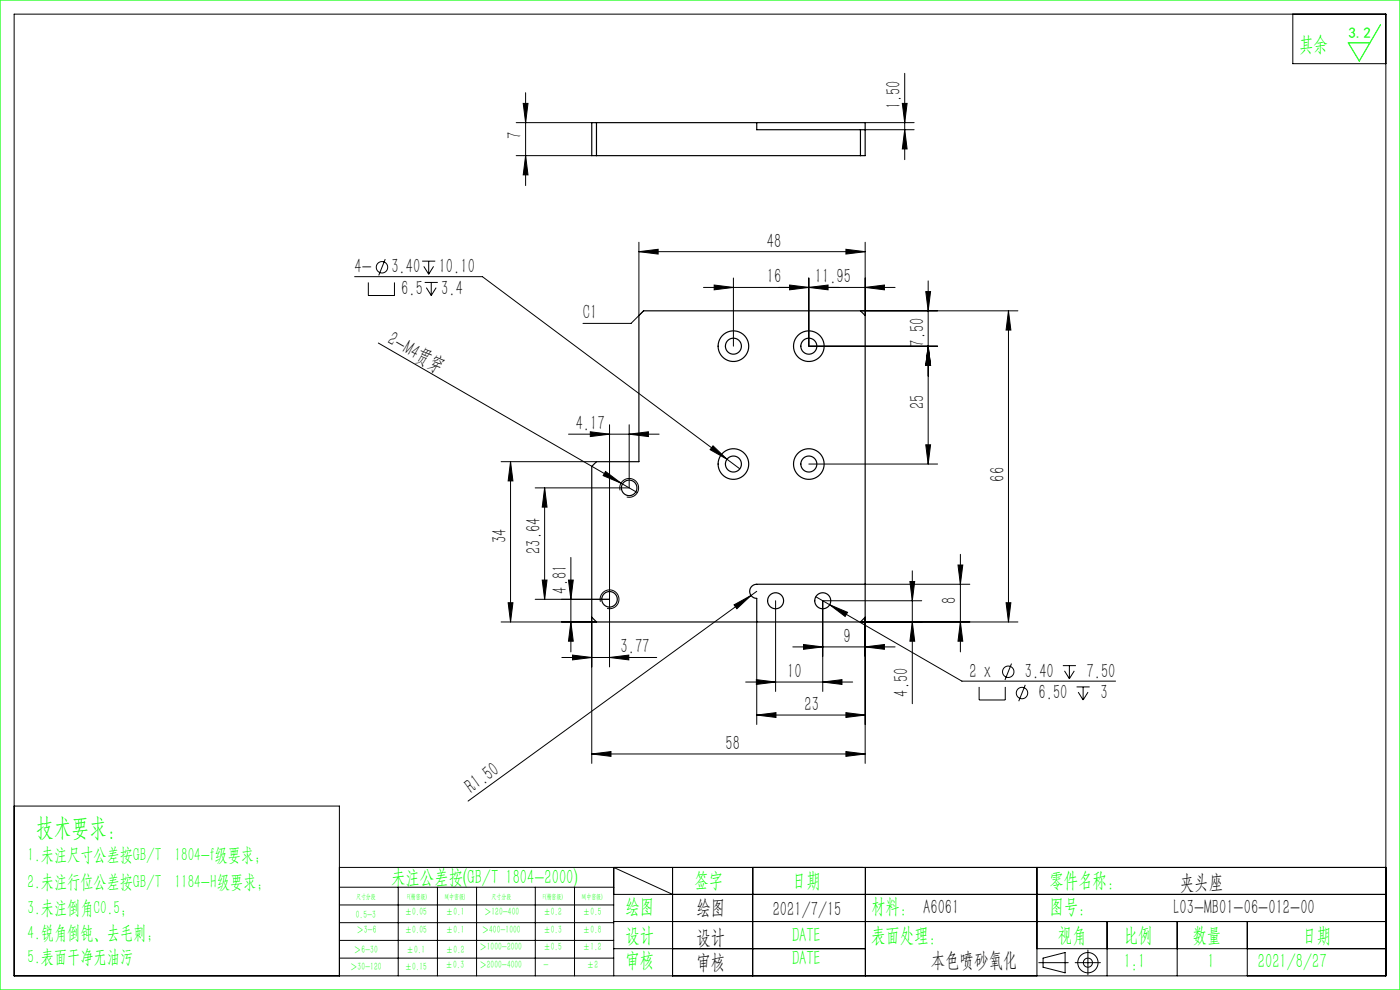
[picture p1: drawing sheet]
<svg xmlns="http://www.w3.org/2000/svg" width="297mm" height="210mm" viewBox="0 0 297 210" stroke-linecap="round" stroke-linejoin="round" font-family="sans-serif">
<g fill="none" stroke="#000" stroke-width=".21">
<path d="M3 3h291v204h-291zM111.5 19.7v19.7M191.9 15.6v18.3M274.3 3v10.5h19.7M109.5 26h16M109.5 33h16M111 21.9h1l-.5 4.1zM111.5 33l.5 4.1h-1zM183.5 26h10.4M183.5 27.5h10.4M191.4 21.9h1l-.5 4.1zM191.9 27.5l.5 4.1h-1z"/>
<path d="M75.2 58.7h27.1l51.9 38.7M78.1 59.9v2.8h5.6v-2.8M81.7 55l-1.4 3.4M89.6 55.4h2.7M89.9 56.5l1 1.7M90.1 59.9h2.8M90.9 55.4v2.8M91.5 59.9v2.8M92 56.5l-1.1 1.7M135.5 53.4l4.1-.5v1zM135.5 51.4v15.5M135.5 53.4h48"/>
<path d="M155.6 59v14.4M171.6 59v14.4h27.3M179.5 52.9l4 .5-4 .5zM183.5 51.4v15.5M196.9 59.6v38.8M80.3 72.8l51.4 29.7M90.4 61l1.1 1.7M92.5 61l-1 1.7M136.5 65.9l-2.6 2.7h-10.2M149.2 61h40.7M151.5 60.5l4.1 .5-4.1 .5zM167.5 60.5l4.1 .5-4.1 .5z"/>
<path d="M171.6 61l4.1-.5v1zM182.5 65.9h33.4M183.5 61l4.1-.5v1zM196.4 61.9h1l-.5 4zM196.9 73.4l.5 4.1h-1zM213.9 65.9l.5 4.1h-1zM213.9 65.9v66M106.3 97.9h20.2M108.3 97.9l.5 4.1h-1zM108.3 97.9v34M120.6 92.1h19.2M125.2 91.6l4.1 .5-4.1 .5z"/>
<path d="M129.3 90.1v51.4M133.5 92.1l4.1-.5v1zM133.5 90.1v13.4h-20M151.3 94.6l2.9 2.8-3.5-2zM154.2 97.4l2.8 2.1M171.6 98.4h27.3M196.4 94.4h1l-.5 4zM115.5 103.5v23.6M115.5 103.5l.5 4.1h-1zM121.1 118.2v20.1M128.5 100l3.2 2.5-3.7-1.6zM131.5 104a2 2 0 0 1 1.8-2.5 2 2 0 0 1 2.2 2.2 2 2 0 0 1-2.5 1.7"/>
<path d="M131.7 102.5l3.5 2M203.2 119.9h1l-.5 4zM203.7 117.6v20.7M106.3 131.9h20.2M107.8 127.9h1l-.5 4zM113.5 127.1h15.8M115 123h1l-.5 4.1zM119.2 139.5h20.1M120.6 123h1l-.5 4.1zM121.1 131.9l.5 4.1h-1zM121.5 139l4 .5-4 .5zM125.5 130.9v31"/>
<path d="M127.4 127.6a2 2 0 0 1 1.7-2.5 2 2 0 0 1 2.2 2.2 2 2 0 0 1-2.5 1.8M129.3 139.5l4.1-.5v1zM155.7 128.3l3.6-2-3 2.8zM159.3 126.3l-60 43.6M160.5 125.4l-1.2 .9M160.5 131.9v21.8M164.5 127.4v19.3M168.2 137.2h21.7M170.5 136.7l4 .5-4 .5zM173.1 126.6l31 17.9h32.6M176 128.3l3.8 1.6-.5 .9zM182.5 131.9h33.4"/>
<path d="M183.5 137.2l4.1-.5v1zM183.5 130.9v31M183.5 123.9h22.2M193 123.4h1l-.5 4zM193.5 131.9l.5 4.1h-1zM193.5 121.1v28.2M195.5 127.4h-21v19.3M203.7 131.9l.5 4.1h-1zM213.4 127.9h1l-.5 4zM125.5 159.9l4.1-.5v1zM125.5 159.9h58M158.2 144.7h22.7"/>
<path d="M160.5 144.2l4 .5-4 .5zM160.5 151.7l4.1-.5v1zM160.5 151.7h23M174.5 144.7l4.1-.5v1zM179.5 159.4l4 .5-4 .5zM179.5 151.2l4 .5-4 .5zM207.7 145.7v2.8h5.6v-2.8M214.6 140.8l-1.4 3.4M217.5 145.3l-1.4 3.4M225.5 141.2h2.7M225.8 142.3l1.1 1.7M226.9 141.2v2.8"/>
<path d="M227.9 142.3l-1 1.7M228.4 145.7h2.8M228.7 146.8l1.1 1.7M229.8 145.7v2.8M230.8 146.8l-1 1.7M3 171h69v36M72 184h222M72 188.2h58.2M72 192h58.2M72 195.7h58.2M72 199.5h58.2M84.5 188.2v18.8"/>
<path d="M92.8 188.2v18.8M101.1 188.2v18.8M113.6 188.2v18.8M121.9 188.2v18.8M130.2 189.7h163.8M130.2 195.5h163.8M142.7 189.7l-12.5-5.7v23M142.7 184v23M159.7 184v23M183.6 184v23M220 184v23M234.9 195.5v11.5"/>
<path d="M249.7 195.5v11.5M264.6 195.5v11.5M72 203.2h58.2M130.2 201.2h53.4M220 201.2h74M220.4 204.2h6.2M221.3 203.2l4.7-1.1v4.3l-4.7-1.2zM228.1 204.2h5.3M230.8 201.5v5.3"/>
<circle cx="81" cy="56.7" r="1.21"/>
<circle cx="213.9" cy="142.5" r="1.21"/>
<circle cx="216.8" cy="147" r="1.21"/>
<circle cx="230.8" cy="204.2" r="2.15"/>
<circle cx="230.8" cy="204.2" r=".96"/>
</g>
<path d="M0 0h297v210h-297zM292.9 5.2l-4.5 7.7-2.4-3.8h4.6" fill="none" stroke="#0f0" stroke-width=".25"/>
<g fill="#000">
<path d="M128.5 100l3.2 2.5-3.7-1.6zM155.7 128.3l3.6-2-3 2.8z"/>
<path d="M111 21.9h1l-.5 4.1zM111.5 33l.5 4.1h-1zM191.4 21.9h1l-.5 4.1zM191.9 27.5l.5 4.1h-1zM213.9 65.9l.5 4.1h-1zM213.4 127.9h1l-.5 4zM108.3 97.9l.5 4.1h-1zM107.8 127.9h1l-.5 4zM203.2 119.9h1l-.5 4zM203.7 131.9l.5 4.1h-1zM196.4 61.9h1l-.5 4zM196.9 73.4l.5 4.1h-1zM196.9 73.4l.5 4.1h-1zM196.4 94.4h1l-.5 4zM120.6 123h1l-.5 4.1zM121.1 131.9l.5 4.1h-1zM193 123.4h1l-.5 4zM193.5 131.9l.5 4.1h-1z"/>
<path d="M115 123h1l-.5 4.1zM115.5 103.5l.5 4.1h-1z"/>
<path d="M125.5 159.9l4.1-.5v1zM179.5 159.4l4 .5-4 .5zM135.5 53.4l4.1-.5v1zM179.5 52.9l4 .5-4 .5zM160.5 151.7l4.1-.5v1zM179.5 151.2l4 .5-4 .5zM167.5 60.5l4.1 .5-4.1 .5zM183.5 61l4.1-.5v1zM151.5 60.5l4.1 .5-4.1 .5zM171.6 61l4.1-.5v1zM121.5 139l4 .5-4 .5zM129.3 139.5l4.1-.5v1zM125.2 91.6l4.1 .5-4.1 .5zM133.5 92.1l4.1-.5v1zM170.5 136.7l4 .5-4 .5zM183.5 137.2l4.1-.5v1zM160.5 144.2l4 .5-4 .5zM174.5 144.7l4.1-.5v1zM151.3 94.6l-.6 .8 3.5 2zM176 128.3l3.3 2.5 .5-.9z"/>
</g>
<g fill="none" stroke="#000" stroke-width=".25">
<path d="M125.5 26h58v7h-58zM126.5 26v7M160.5 26v1.5h23M182.5 27.5v5.5M136.5 65.9h46l1 1v64l-1 1h-56l-1-1v-32l1-1h9v-31zM183.5 123.9h-23a1.5 1.5 0 0 0-1.5 1.5 1.5 1.5 0 0 0 1.5 1.5v5"/>
<circle cx="155.6" cy="73.4" r="1.7"/>
<circle cx="155.6" cy="73.4" r="3.3"/>
<circle cx="171.6" cy="73.4" r="1.7"/>
<circle cx="171.6" cy="73.4" r="3.3"/>
<circle cx="155.6" cy="98.4" r="3.3"/>
<circle cx="155.6" cy="98.4" r="1.7"/>
<circle cx="171.6" cy="98.4" r="3.3"/>
<circle cx="171.6" cy="98.4" r="1.7"/>
<circle cx="133.5" cy="103.5" r="1.65"/>
<circle cx="129.3" cy="127.1" r="1.65"/>
<circle cx="164.5" cy="127.4" r="1.7"/>
<circle cx="174.5" cy="127.4" r="1.7"/>
</g>
<text font-size="5.4" fill="#0f0" x="7.7" y="177.2">技术要求：</text>
<g font-size="4.4" fill="#0f0">
<text x="275.6" y="10.8">其余</text>
<text x="83" y="187.5">未注公差按(GB/T 1804-2000)</text>
<text x="147.3" y="188">签字</text>
<text x="168" y="188">日期</text>
<text x="222.6" y="188">零件名称：</text>
<text x="132.7" y="193.6">绘图</text>
<text x="184.8" y="193.6">材料： A6061</text>
<text x="222.6" y="193.6">图号：</text>
<text x="132.7" y="199.8">设计</text>
<text x="168" y="199.8">DATE</text>
<text x="184.8" y="199.8">表面处理：</text>
<text x="224.4" y="199.8">视角</text>
<text x="238.4" y="199.8">比例</text>
<text x="253" y="199.8">数量</text>
<text x="276.3" y="199.8">日期</text>
<text x="132.7" y="205.1">审核</text>
<text x="168" y="204.6">DATE</text>
<text x="238.4" y="205.3">1:1</text>
<text x="256.2" y="205.3">1</text>
<text x="266.9" y="205.3">2021/8/27</text>
</g>
<g font-size="4.4">
<text x="191.1" y="23.2" transform="rotate(-90 191.1 23.2)">1.50</text>
<text x="110.6" y="29.5" transform="rotate(-90 110.6 29.5)">7</text>
<text x="162.7" y="52.5">48</text>
<text x="75.2" y="58">4-</text>
<text x="83" y="58">3.40</text>
<text x="93.1" y="58">10.10</text>
<text x="85.1" y="62.5">6.5</text>
<text x="93.6" y="62.5">3.4</text>
<text x="162.7" y="60.1">16</text>
<text x="172.9" y="60.1">11.95</text>
<text x="123.7" y="67.7">C1</text>
<text x="82" y="72.8" transform="rotate(30 82 72.8)">2-M4贯穿</text>
<text x="196" y="73.5" transform="rotate(-90 196 73.5)">7.50</text>
<text x="196" y="86.8" transform="rotate(-90 196 86.8)">25</text>
<text x="122.1" y="91.2">4.17</text>
<text x="213.1" y="102.2" transform="rotate(-90 213.1 102.2)">66</text>
<text x="107.4" y="115.2" transform="rotate(-90 107.4 115.2)">34</text>
<text x="114.7" y="117.5" transform="rotate(-90 114.7 117.5)">23.64</text>
<text x="120.2" y="125.9" transform="rotate(-90 120.2 125.9)">4.81</text>
<text x="202.9" y="128.2" transform="rotate(-90 202.9 128.2)">8</text>
<text x="179" y="136.4">9</text>
<text x="131.7" y="138.6">3.77</text>
<text x="167" y="143.8">10</text>
<text x="205.6" y="143.8">2 x</text>
<text x="217.4" y="143.8">3.40</text>
<text x="230.5" y="143.8">7.50</text>
<text x="192.7" y="147.7" transform="rotate(-90 192.7 147.7)">4.50</text>
<text x="220.3" y="148.3">6.50</text>
<text x="233.4" y="148.3">3</text>
<text x="170.7" y="150.8">23</text>
<text x="153.9" y="159.1">58</text>
<text x="100" y="168.3" transform="rotate(-36 100 168.3)">R1.50</text>
<text x="250.3" y="188.6">夹头座</text>
<text x="147.8" y="194">绘图</text>
<text x="163.9" y="194.3">2021/7/15</text>
<text x="249" y="194">L03-MB01-06-012-00</text>
<text x="147.8" y="200.2">设计</text>
<text x="147.8" y="205.5">审核</text>
<text x="197.5" y="205">本色喷砂氧化</text>
</g>
<g font-size="4" fill="#0f0">
<text x="5.9" y="182.6">1.未注尺寸公差按GB/T 1804-f级要求；</text>
<text x="5.9" y="188.4">2.未注行位公差按GB/T 1184-H级要求；</text>
<text x="5.9" y="193.9">3.未注倒角C0.5；</text>
<text x="5.9" y="199.2">4.锐角倒钝、去毛刺；</text>
<text x="5.9" y="204.2">5.表面干净无油污</text>
</g>
<text font-size="3.2" fill="#0f0" x="286.1" y="8">3.2</text>
<g font-size="2.3" fill="#0f0">
<text x="75.5" y="194.7">0.5-3</text>
<text x="75.6" y="198">＞3-6</text>
<text x="85.9" y="194.2">±0.05</text>
<text x="85.9" y="198">±0.05</text>
<text x="94.6" y="194.2">±0.1</text>
<text x="94.6" y="198">±0.1</text>
<text x="102.2" y="198">＞400-1000</text>
<text x="102.7" y="194.2">＞120-400</text>
<text x="115.3" y="194.2">±0.2</text>
<text x="115.3" y="198">±0.3</text>
<text x="123.7" y="194.2">±0.5</text>
<text x="123.7" y="198">±0.8</text>
<text x="75.1" y="202.2">＞6-30</text>
<text x="86.3" y="202.2">±0.1</text>
<text x="94.6" y="202.2">±0.2</text>
<text x="101.7" y="201.6">＞1000-2000</text>
<text x="115.3" y="201.6">±0.5</text>
<text x="123.7" y="201.6">±1.2</text>
<text x="74.3" y="205.8">＞30-120</text>
<text x="85.9" y="205.8">±0.15</text>
<text x="94.5" y="205.4">±0.3</text>
<text x="101.7" y="205.4">＞2000-4000</text>
<text x="115.3" y="205.4">-</text>
<text x="124.5" y="205.4">±2</text>
</g>
<g font-size="1.5" fill="#0f0">
<text x="75.5" y="190.6">尺寸分段</text>
<text x="86.4" y="190.6">F(精密级)</text>
<text x="94.4" y="190.6">M(中密级)</text>
<text x="104.3" y="190.6">尺寸分段</text>
<text x="115.2" y="190.6">F(精密级)</text>
<text x="123.5" y="190.6">M(中密级)</text>
</g>
</svg>
